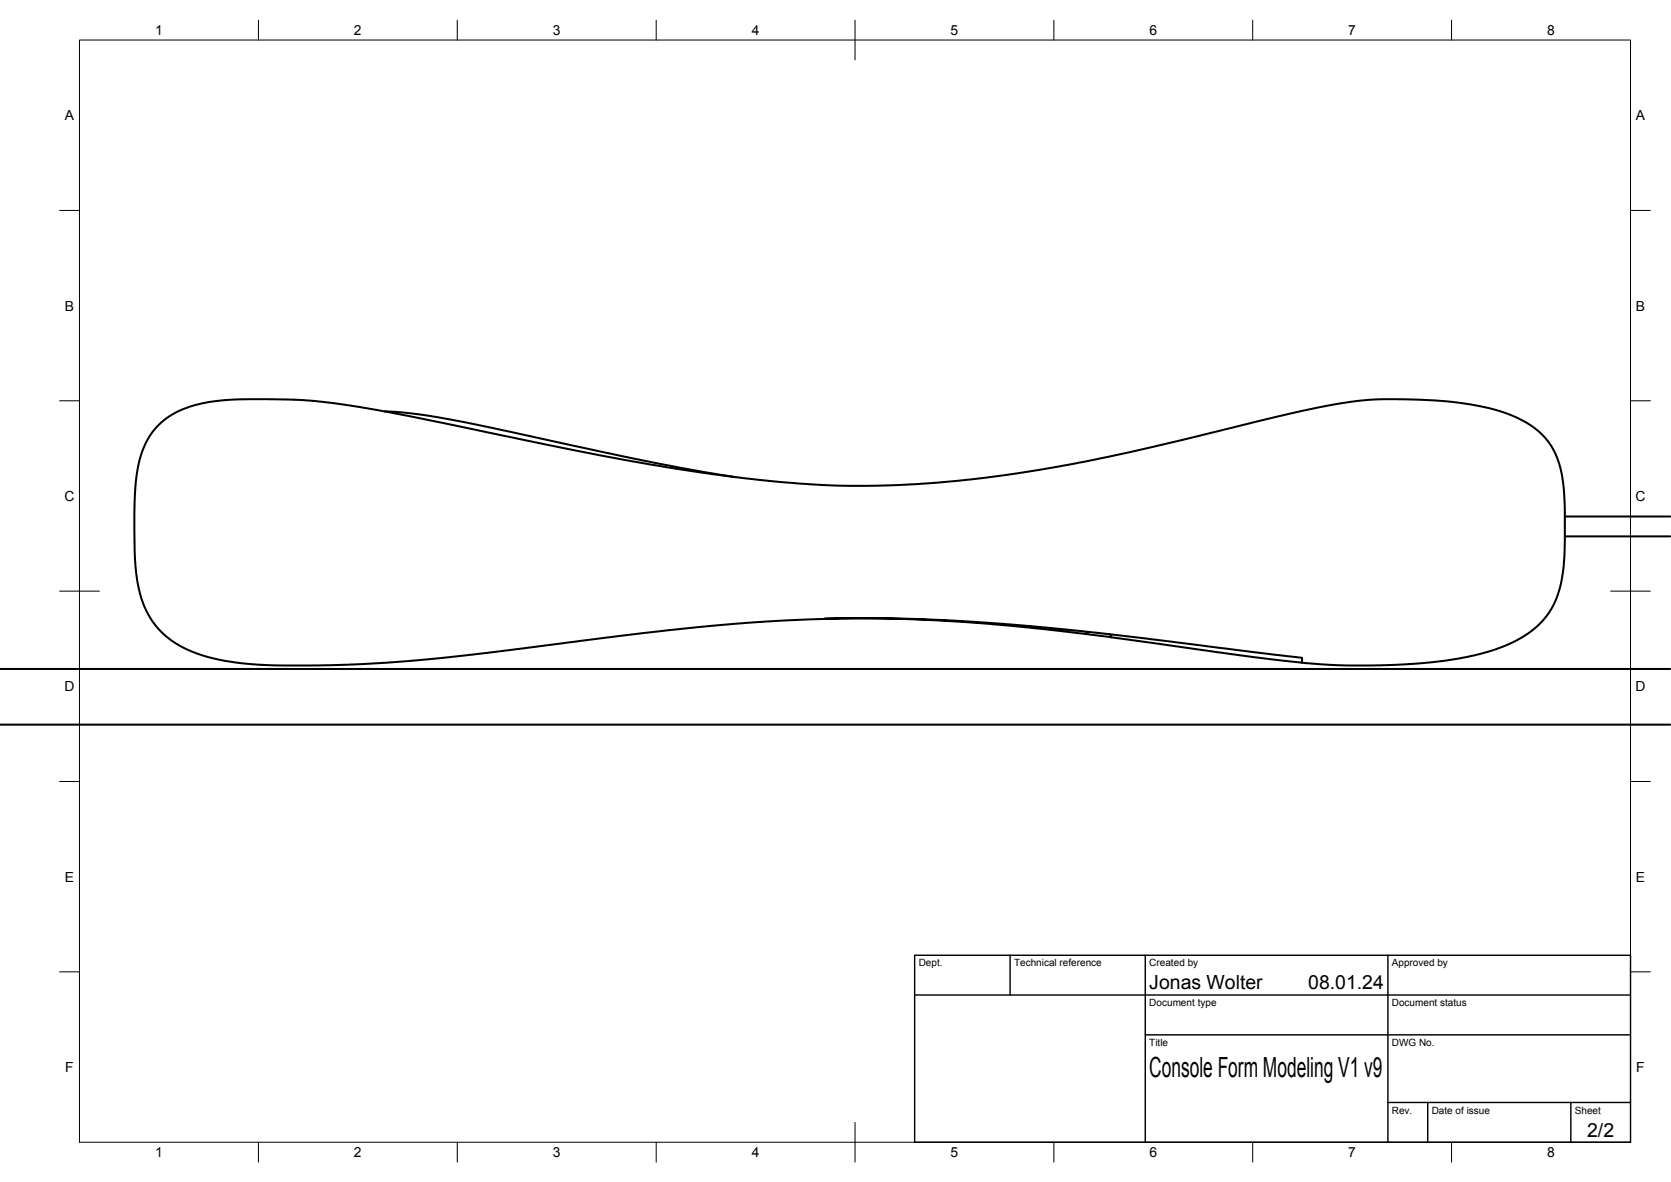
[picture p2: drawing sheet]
<svg xmlns="http://www.w3.org/2000/svg" width="420mm" height="297mm" viewBox="0 0 420 297" stroke-linecap="round" stroke-linejoin="round" font-family="sans-serif">
<!-- layer: Visible -->
<path d="M96.6 103.4l8.7 .7 8.6 1.4 45.3 9.7 12.3 2.4 13.6 2.3M393.5 134.8h26.5M393.5 129.8h26.5M207.4 155.5l-14.5 .7-18 1.5-16 1.7-45.7 5.7-11.5 1.1-12.9 .8-17.9 .2-10-.5-4.9-.7-4.5-1.1-4.3-1.6-2.8-1.5a21.2 21.2 0 0 1-9.9-15.8l-.6-7.1-.1-12.2 .4-5.7 1-5.7a18.3 18.3 0 0 1 14.6-13.7l3-.6 3.2-.4 6.3-.3 13.5 .2 8.4 .9 6.6 .9 11.1 2.1 43.7 9 22.2 4 11.2 1.7 14.7 1.8 10.2 .8 9.5 .4 11.7-.2 10.3-.6 12.8-1.3 13-1.9 11.1-2 11.8-2.5 40.1-9.6 9.8-2.1 7-1.1 6.7-.5 11.2 .2 6.6 .5 7.6 1.3a27.6 27.6 0 0 1 15.4 7.7l1.7 2.3 1.6 3.6a45.1 45.1 0 0 1 1.7 14.5l-.1 8.9-.4 4a20.7 20.7 0 0 1-6.8 14.4l-3.1 2.2-4.3 2.2a78.4 78.4 0 0 1-24.1 4.8l-7.6 .3h-8.1l-11.6-.7M272.8 159.3l-19.4-2.1-16.2-1.2-15.3-.6h-14.5l11.3-.1 13.7 .3 17.9 1 13.1 1.1 22.9 2.5 41.1 5.1v1.2M273.9 158.8l-1.1 .5 6.6 .8M279 159.4l.4 .8 35.4 4.9 12.6 1.4M0 168.1h420M0 182.1h420" fill="none" stroke="#000" stroke-width=".51"/>
<!-- layer: BORDER -->
<g fill="none" stroke="#000" stroke-width=".25">
<path d="M20 10.1h390v276.9h-390zM65 5.1v5M115 5.1v5M165 5.1v5M215 5.1v10M265 5.1v5M315 5.1v5M365 5.1v5M15 52.9h5M410 52.9h5M15 100.7h5M410 100.7h5"/>
<path d="M15 148.6h10M405 148.6h10M15 196.4h5M410 196.4h5M15 244.2h5M410 244.2h5M65 287v5M115 287v5M165 287v5M215 282.1v9.9M265 287v5M315 287v5"/>
<path d="M365 287v5"/>
</g>
<!-- layer: TITLEBLOCK -->
<path d="M230 240.1h180v46.9h-180zM230 250h180M254 240.1v9.9M288 240.1v46.9M349 240.1v46.9M288 260.1h122M349 277.1h61M359 277.1v9.9M395 277.1v9.9" fill="none" stroke="#000" stroke-width=".36"/>
<text font-size="7" x="289" y="270.6">Console Form Modeling V1 v9</text>
<g font-size="4.9">
<text x="289" y="248.5">Jonas Wolter</text>
<text x="329" y="248.5">08.01.24</text>
<text x="399.1" y="285.7">2/2</text>
</g>
<g font-size="3.5">
<text x="39" y="8.8">1</text>
<text x="89" y="8.8">2</text>
<text x="139" y="8.8">3</text>
<text x="189" y="8.8">4</text>
<text x="239" y="8.8">5</text>
<text x="289" y="8.8">6</text>
<text x="339" y="8.8">7</text>
<text x="389" y="8.8">8</text>
<text x="16.3" y="30.2">A</text>
<text x="411.3" y="30.2">A</text>
<text x="16.3" y="78">B</text>
<text x="411.3" y="78">B</text>
<text x="16.2" y="125.9">C</text>
<text x="411.2" y="125.9">C</text>
<text x="16.2" y="173.7">D</text>
<text x="411.2" y="173.7">D</text>
<text x="16.3" y="221.6">E</text>
<text x="411.3" y="221.6">E</text>
<text x="16.4" y="269.4">F</text>
<text x="411.4" y="269.4">F</text>
<text x="39" y="290.8">1</text>
<text x="89" y="290.8">2</text>
<text x="139" y="290.8">3</text>
<text x="189" y="290.8">4</text>
<text x="239" y="290.8">5</text>
<text x="289" y="290.8">6</text>
<text x="339" y="290.8">7</text>
<text x="389" y="290.8">8</text>
</g>
<g font-size="2.5">
<text x="231" y="242.9">Dept.</text>
<text x="255" y="242.9">Technical reference</text>
<text x="289" y="242.9">Created by</text>
<text x="350" y="242.9">Approved by</text>
<text x="289" y="252.8">Document type</text>
<text x="350" y="252.8">Document status</text>
<text x="289" y="262.9">Title</text>
<text x="350" y="262.9">DWG No.</text>
<text x="350" y="279.9">Rev.</text>
<text x="360" y="279.9">Date of issue</text>
<text x="396" y="279.9">Sheet</text>
</g>
</svg>
